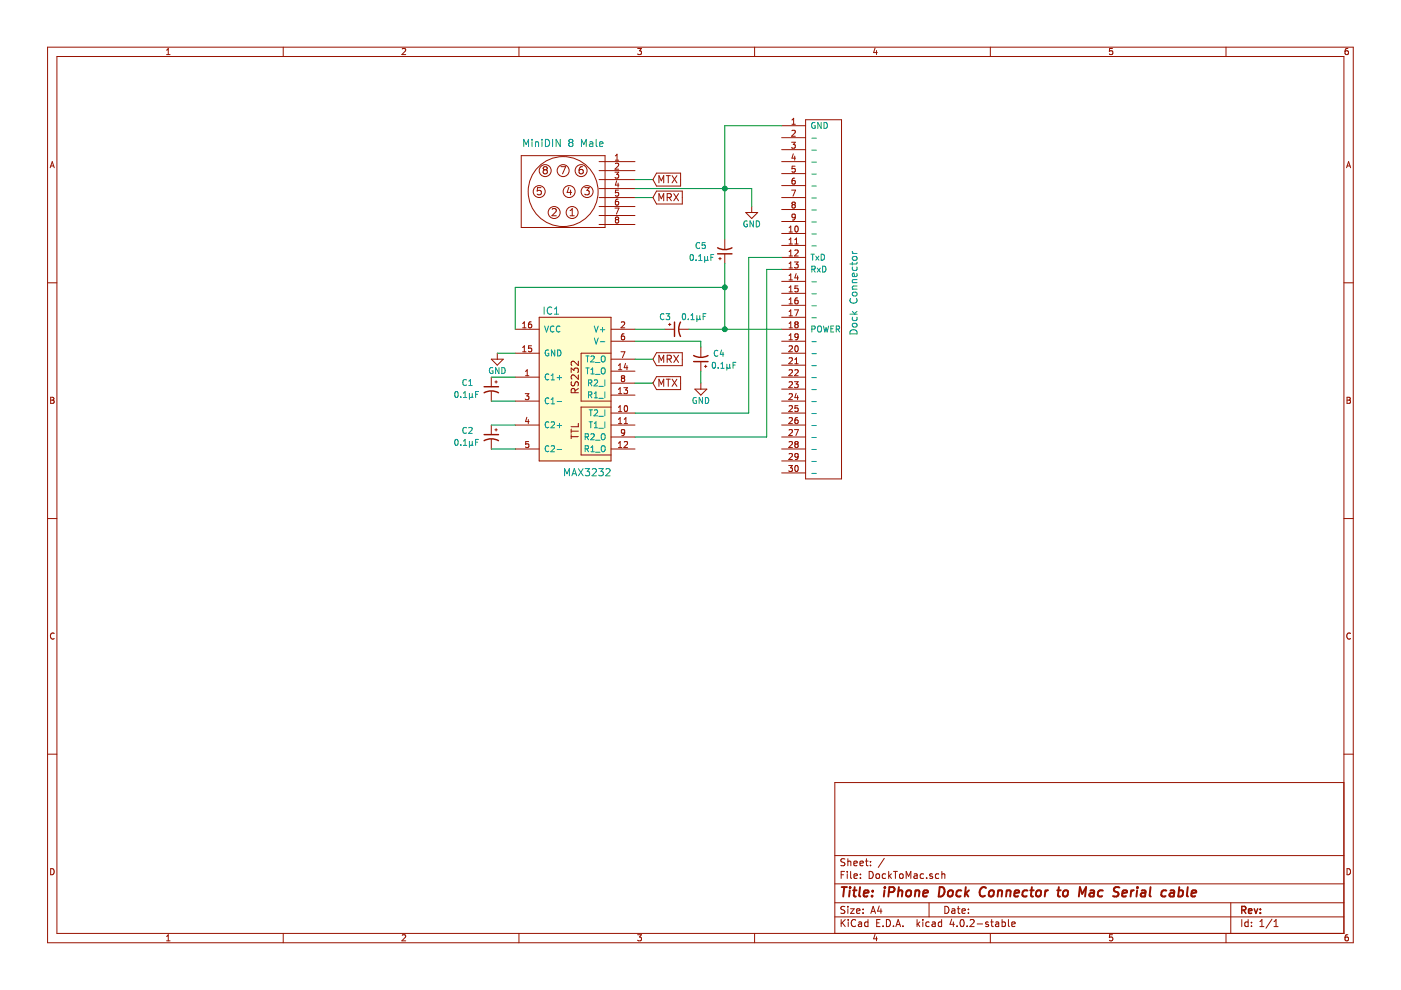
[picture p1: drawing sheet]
EESchema Schematic File Version 2
LIBS:power
LIBS:device
LIBS:transistors
LIBS:conn
LIBS:linear
LIBS:regul
LIBS:74xx
LIBS:cmos4000
LIBS:adc-dac
LIBS:memory
LIBS:xilinx
LIBS:microcontrollers
LIBS:dsp
LIBS:microchip
LIBS:analog_switches
LIBS:motorola
LIBS:texas
LIBS:intel
LIBS:audio
LIBS:interface
LIBS:digital-audio
LIBS:philips
LIBS:display
LIBS:cypress
LIBS:siliconi
LIBS:opto
LIBS:atmel
LIBS:contrib
LIBS:valves
LIBS:maxim-ic
LIBS:parts
EELAYER 25 0
EELAYER END
$Descr A4 11693 8268
encoding utf-8
Sheet 1 1
Title "iPhone Dock Connector to Mac Serial cable"
Date ""
Rev ""
Comp ""
Comment1 ""
Comment2 ""
Comment3 ""
Comment4 ""
$EndDescr
$Comp
L MAX3232 IC1
U 1 1
P 4800 3050
F 0 "IC1" H 4600 3500 60  0000 C CNN
F 1 "MAX3232" H 4900 2150 60  0000 C CNN
F 2 "" H 4800 3050 60  0000 C CNN
F 3 "" H 4800 3050 60  0000 C CNN
	1    4800 3050
	1    0    0    -1  
$EndComp
$Comp
L Dock_connector Dock~Connector
U 1 1
P 6675 1200
F 0 "Dock Connector" V 6225 -50 60  0000 C CNN
F 1 "Dock_connector" H 6525 1450 60  0001 C CNN
F 2 "" H 6625 1200 60  0000 C CNN
F 3 "" H 6625 1200 60  0000 C CNN
	1    6675 1200
	-1   0    0    -1  
$EndComp
$Comp
L MINI_DIN_8P_JACK CN?
U 1 1
P 4700 1600
F 0 "CN?" H 4700 1225 60  0001 C CNN
F 1 "MiniDIN 8 Male" H 4700 2000 60  0000 C CNN
F 2 "" H 4700 1600 60  0000 C CNN
F 3 "" H 4700 1600 60  0000 C CNN
	1    4700 1600
	1    0    0    -1  
$EndComp
$Comp
L CP1_Small C1
U 1 1
P 4100 3250
F 0 "C1" H 4250 3300 50  0000 L CNN
F 1 "0.1µF" H 4200 3200 50  0000 L CNN
F 2 "" H 4100 3250 50  0000 C CNN
F 3 "" H 4100 3250 50  0000 C CNN
	1    4100 3250
	-1   0    0    -1  
$EndComp
$Comp
L CP1_Small C2
U 1 1
P 4100 3650
F 0 "C2" H 4250 3700 50  0000 L CNN
F 1 "0.1µF" H 4200 3600 50  0000 L CNN
F 2 "" H 4100 3650 50  0000 C CNN
F 3 "" H 4100 3650 50  0000 C CNN
	1    4100 3650
	-1   0    0    -1  
$EndComp
$Comp
L CP1_Small C3
U 1 1
P 5650 2750
F 0 "C3" V 5550 2800 50  0000 L CNN
F 1 "0.1µF" V 5550 2500 50  0000 L CNN
F 2 "" H 5650 2750 50  0000 C CNN
F 3 "" H 5650 2750 50  0000 C CNN
	1    5650 2750
	0    -1   1    0   
$EndComp
$Comp
L CP1_Small C4
U 1 1
P 5850 3000
F 0 "C4" H 5650 2950 50  0000 L CNN
F 1 "0.1µF" H 5550 3050 50  0000 L CNN
F 2 "" H 5850 3000 50  0000 C CNN
F 3 "" H 5850 3000 50  0000 C CNN
	1    5850 3000
	-1   0    0    1   
$EndComp
$Comp
L CP1_Small C5
U 1 1
P 6050 2100
F 0 "C5" H 5800 2050 50  0000 L CNN
F 1 "0.1µF" H 5750 2150 50  0000 L CNN
F 2 "" H 6050 2100 50  0000 C CNN
F 3 "" H 6050 2100 50  0000 C CNN
	1    6050 2100
	1    0    0    1   
$EndComp
Wire Wire Line
	5300 1650 5450 1650
Wire Wire Line
	5300 1500 5450 1500
Wire Wire Line
	5300 2850 5850 2850
Wire Wire Line
	4300 3750 4100 3750
Wire Wire Line
	4100 3550 4300 3550
Wire Wire Line
	4100 3150 4300 3150
Wire Wire Line
	4300 3350 4100 3350
Wire Wire Line
	4300 2750 4300 2400
Wire Wire Line
	4300 2400 6050 2400
Text GLabel 5450 3000 2    60   Input ~ 0
MRX
Wire Wire Line
	5300 3000 5450 3000
Text GLabel 5450 1650 2    60   Input ~ 0
MRX
Text GLabel 5450 3200 2    60   Input ~ 0
MTX
Wire Wire Line
	5450 3200 5300 3200
Text GLabel 5450 1500 2    60   Input ~ 0
MTX
$Comp
L GND #PWR?
U 1 1
P 6275 1725
F 0 "#PWR?" H 6275 1475 50  0001 C CNN
F 1 "GND" H 6275 1575 50  0000 C CNN
F 2 "" H 6275 1725 50  0000 C CNN
F 3 "" H 6275 1725 50  0000 C CNN
	1    6275 1725
	1    0    0    -1  
$EndComp
$Comp
L GND #PWR?
U 1 1
P 4150 2950
F 0 "#PWR?" H 4150 2700 50  0001 C CNN
F 1 "GND" H 4150 2800 50  0000 C CNN
F 2 "" H 4150 2950 50  0000 C CNN
F 3 "" H 4150 2950 50  0000 C CNN
	1    4150 2950
	1    0    0    -1  
$EndComp
Wire Wire Line
	4300 2950 4150 2950
$Comp
L GND #PWR?
U 1 1
P 5850 3200
F 0 "#PWR?" H 5850 2950 50  0001 C CNN
F 1 "GND" H 5850 3050 50  0000 C CNN
F 2 "" H 5850 3200 50  0000 C CNN
F 3 "" H 5850 3200 50  0000 C CNN
	1    5850 3200
	1    0    0    -1  
$EndComp
Wire Wire Line
	5850 3100 5850 3200
Wire Wire Line
	5850 2850 5850 2900
Wire Wire Line
	5750 2750 6525 2750
Wire Wire Line
	5300 2750 5550 2750
Wire Wire Line
	6050 2200 6050 2750
Connection ~ 6050 2750
Connection ~ 6050 2400
Wire Wire Line
	5300 1575 6275 1575
Connection ~ 6050 1575
Wire Wire Line
	6050 1050 6050 2000
Wire Wire Line
	6050 1050 6525 1050
Wire Wire Line
	6275 1575 6275 1725
Wire Wire Line
	5300 3450 6250 3450
Wire Wire Line
	6250 3450 6250 2150
Wire Wire Line
	6250 2150 6525 2150
Wire Wire Line
	5300 3650 6400 3650
Wire Wire Line
	6400 3650 6400 2250
Wire Wire Line
	6400 2250 6525 2250
$EndSCHEMATC
